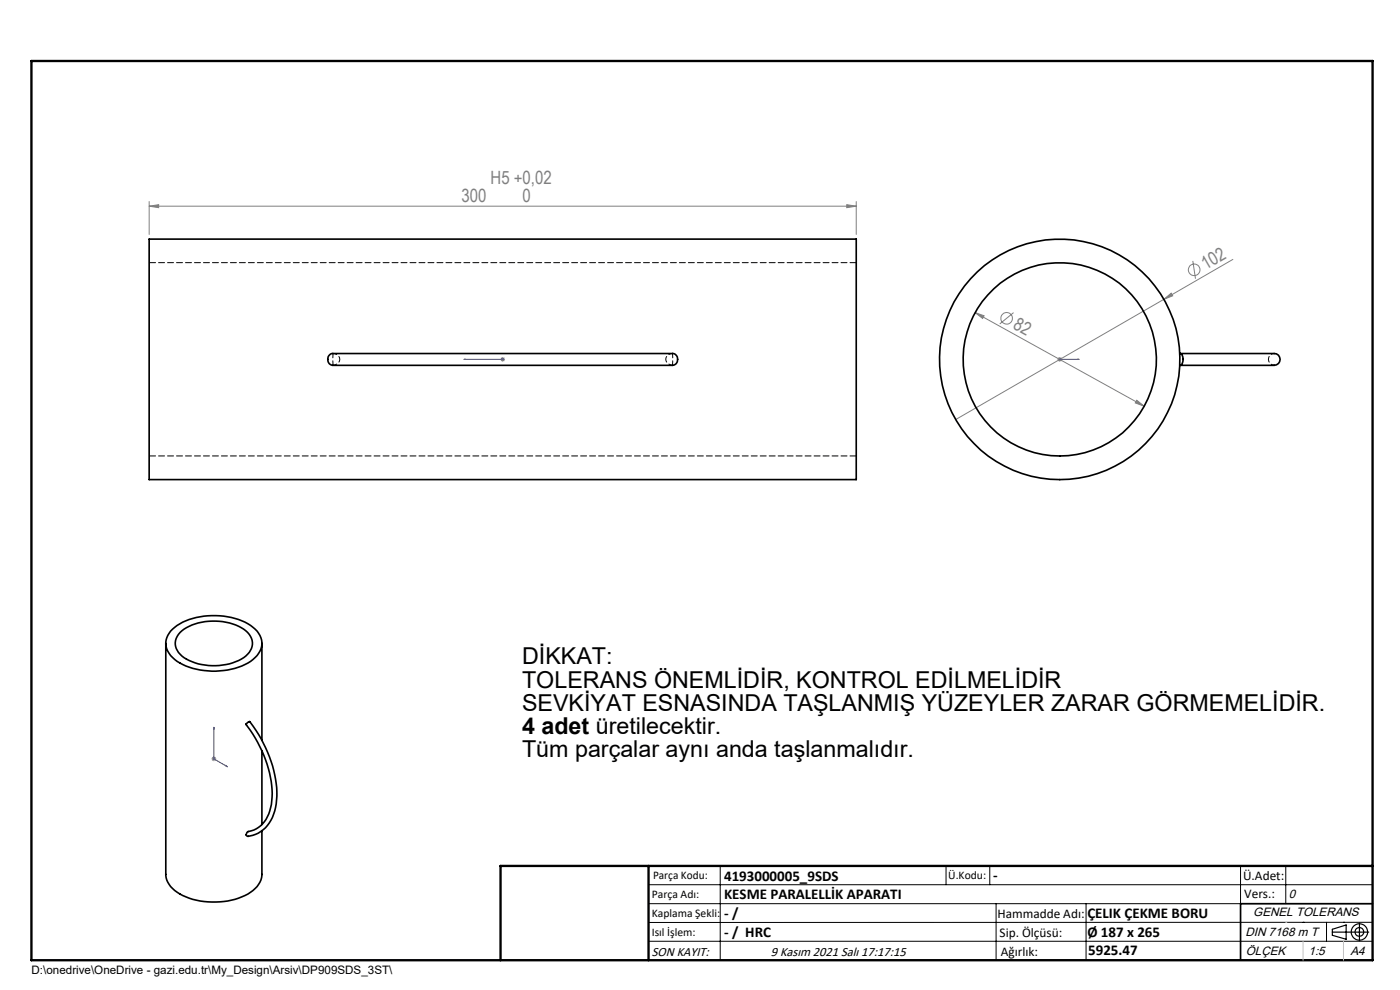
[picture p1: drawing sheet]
<svg xmlns="http://www.w3.org/2000/svg" width="297mm" height="210mm" viewBox="0 0 297 210" stroke-linecap="round" stroke-linejoin="round" font-family="sans-serif">
<g fill="none" stroke="#808080" stroke-width=".21">
<path d="M31.6 43.7l2.1-.3v.7zM31.6 42.7v7M31.6 43.7h150M179.6 43.4l2 .3-2 .4zM181.6 42.7v7M253 55.3l.6 3.8M261.5 55l-14.6 8.5M106.2 76.2h.9M106.3 75.9l.7 .7M106.6 75.7v1M107 75.9l-.7 .7M206.9 66.3l1.9 .7-.3 .5z"/>
<path d="M206.9 66.3l35.8 19.9M215 66.3l-2.9 2.4M224.3 76.2h1M224.5 75.9l.7 .7M224.8 75.7v1M225.2 75.9l-.7 .7M246.9 63.5l1.6-1.3 .3 .6zM246.9 63.5l-44.2 25.5M241.2 84.9l1.5 1.3-1.9-.7zM44.9 161h1M45 160.6l.7 .7M45.4 160.5v1"/>
<path d="M45.7 160.6l-.7 .7"/>
<circle cx="253.3" cy="57.2" r="1.22"/>
<circle cx="213.5" cy="67.5" r="1.24"/>
</g>
<g fill="none" stroke="#000" stroke-width=".25">
<path d="M282.6 197.7h7.8M282.6 197.1l3-.9v3l-3-.8zM288.4 195.8v3.8M106.2 203.7h185"/>
<circle cx="288.4" cy="197.7" r="1.74"/>
<circle cx="288.4" cy="197.7" r=".93"/>
</g>
<path d="M98.4 76.2h.4h-.4M98.4 76.2h8.2M106.5 76.2h.3zM106.6 76.2h.1M224.7 76.2h.2zM224.8 76.2h.1M224.8 76.2h4.1M228.9 76.2h-.4h.4M45.4 154.3v.3l-.1-.1zM45.4 154.3v6.7l2.9 1.7M48 162.4l.3 .3-.3-.1z" fill="none" stroke="#00f" stroke-width=".21"/>
<g fill="none" stroke="#000" stroke-width=".21">
<path d="M137.6 187.7h153.6M137.6 191.7h153.6M137.6 199.7h153.6M152.8 183.7v20M200.7 183.7v4M210 183.7v4M211.3 191.7v12M230.4 191.7v12M263.2 183.7v20M272.8 183.7v8M276.4 195.6h.1M281.4 195.6v4.1"/>
<path d="M285 195.6h.1M291.2 195.6l-153.6 .1"/>
</g>
<path d="M291.2 191.7h-28v12" fill="none" stroke="#000" stroke-width=".35"/>
<path d="M6.7 12.9h284.5v190.8h-284.5zM137.6 183.7v20M291.2 183.7h-185v20" fill="none" stroke="#000" stroke-width=".5"/>
<path d="M276.4 199.7v4M285 199.7v4" fill="none" stroke="#c0c0c0" stroke-width=".21"/>
<path d="M272.8 195.6h.1" fill="none" stroke="#c0c0c0" stroke-width=".25"/>
<g fill="#00f">
<path d="M228.5 76.2h.4zM224.7 76.2h.2z"/>
<path d="M106.5 76.2h.3zM98.4 76.2h.4z"/>
<path d="M48 162.4l.3 .3-.3-.1zM45.4 154.3v.3l-.1-.1z"/>
</g>
<g fill="#808080">
<path d="M246.9 63.5l1.6-1.3 .3 .6z"/>
<path d="M241.2 84.9l-.4 .6 1.9 .7zM206.9 66.3l1.6 1.2 .3-.5z"/>
<path d="M179.6 43.4l2 .3-2 .4zM31.6 43.7l2.1-.3v.7z"/>
</g>
<g fill="none" stroke="#000" stroke-width=".35">
<path d="M31.6 50.7h150v51h-150zM70.6 77.5h72.1M70.6 75h72.1M70.6 75a1.26 1.26 0 0 0-1.1 1.2 1.26 1.26 0 0 0 1.1 1.3M142.7 75a1.26 1.26 0 0 1 1.1 1.2 1.26 1.26 0 0 1-1.1 1.3M250.3 75a1.53 1.53 0 0 1 .4 2.3l-.4 .2M250.3 75h19.3a1.39 1.39 0 0 1 1.6 .4 1.39 1.39 0 0 1 0 1.7l-.9 .4h-20M35.2 136.5v49a5.4 5.4 0 0 0 3.6 4.5 16 16 0 0 0 14.4-.7 4.9 4.9 0 0 0 2.4-3.8v-9.3M36.2 133.9a12.6 12.6 0 0 1 9.6-3.3 11.5 11.5 0 0 1 9.1 3.7 3.9 3.9 0 0 1-1.2 5.6 15.1 15.1 0 0 1-12.8 1.9 7.8 7.8 0 0 1-5.5-4.1 3.8 3.8 0 0 1 .8-3.8zM38.2 134.2a12 12 0 0 1 12.4-1.4 4.1 4.1 0 0 1 2.9 4.3 5.5 5.5 0 0 1-4.1 3.5 12.5 12.5 0 0 1-10.8-1.4 3.2 3.2 0 0 1-.4-5zM55.6 136.5v20.5M52.3 153.4l.6-.3a26 26 0 0 1 5.8 15.8 8.7 8.7 0 0 1-3.9 7.8l-2.2 .7a.45 .45 0 0 1-.4-.3 .45 .45 0 0 1 .2-.5l.2-.2a5.9 5.9 0 0 0 4.8-5 19.6 19.6 0 0 0-2.3-13l-1.4-2.7-1.4-1.9z"/>
<path d="M55.6 159.3v15.6"/>
<circle cx="224.8" cy="76.2" r="20.5"/>
<circle cx="224.8" cy="76.2" r="25.5"/>
</g>
<path d="M270.3 77.5a1.25 1.25 0 0 1-1.2-1.3 1.25 1.25 0 0 1 1.2-1.2" fill="none" stroke="#000" stroke-width=".21" stroke-dasharray="1.3 .6" stroke-dashoffset=".6"/>
<path d="M70.7 75a1.26 1.26 0 0 1 1.4 1.2 1.26 1.26 0 0 1-1.4 1.3M142.7 77.5a1.26 1.26 0 0 1-1.5-1.3 1.26 1.26 0 0 1 1.5-1.2" fill="none" stroke="#000" stroke-width=".21" stroke-dasharray="1.3 .6" stroke-dashoffset=".5"/>
<path d="M70.7 75v2.5M142.7 75v2.5" fill="none" stroke="#000" stroke-width=".21" stroke-dasharray="1.3 .6" stroke-dashoffset=".3"/>
<path d="M181.7 55.7h-150M31.7 96.7h150" fill="none" stroke="#000" stroke-width=".21" stroke-dasharray="1.3 .6" stroke-dashoffset="-.1"/>
<g font-size="4.9">
<text x="110.8" y="140.9">DİKKAT:</text>
<text x="110.8" y="145.9">TOLERANS ÖNEMLİDİR, KONTROL EDİLMELİDİR</text>
<text x="110.8" y="150.8">SEVKİYAT ESNASINDA TAŞLANMIŞ YÜZEYLER ZARAR GÖRMEMELİDİR.</text>
<text x="110.8" y="155.7">4 adet üretilecektir.</text>
<text x="110.8" y="160.7">Tüm parçalar aynı anda taşlanmalıdır.</text>
</g>
<g font-size="3.9" fill="#808080">
<text x="104.1" y="39">H5 +0,02</text>
<text x="97.9" y="42.8">300</text>
<text x="110.9" y="42.8">0</text>
<text x="255.8" y="57.3" transform="rotate(-30 255.8 57.3)">102</text>
<text x="214.7" y="69.7" transform="rotate(29 214.7 69.7)">82</text>
</g>
<g font-size="3.2">
<text x="153.6" y="186.8">4193000005_9SDS</text>
<text x="153.6" y="190.8">KESME PARALELLİK APARATI</text>
<text x="210.7" y="186.6">-</text>
<text x="153.6" y="194.8">- /</text>
<text x="230.7" y="194.8">ÇELIK ÇEKME BORU</text>
<text x="153.6" y="198.8">- / HRC</text>
<text x="230.7" y="198.7">Ø 187 x 265</text>
<text x="230.8" y="202.6">5925.47</text>
</g>
<g font-size="2.8">
<text x="263.7" y="186.7">Ü.Adet:</text>
<text x="263.9" y="190.5">Vers.:</text>
<text x="211.6" y="194.8">Hammadde Adı:</text>
<text x="138.3" y="202.8">SON KAYIT:</text>
<text x="163.5" y="202.8">9 Kasım 2021 Salı 17:17:15</text>
<text x="212.1" y="198.7">Sip. Ölçüsü:</text>
<text x="212.3" y="202.7">Ağırlık:</text>
</g>
<g font-size="2.6">
<text x="273.4" y="190.4">0</text>
<text x="265.9" y="194.4">GENEL TOLERANS</text>
<text x="264.2" y="198.5">DIN 7168 m T</text>
<text x="264.3" y="202.6">ÖLÇEK</text>
<text x="277.6" y="202.6">1:5</text>
<text x="286.5" y="202.6">A4</text>
</g>
<g font-size="2.5">
<text x="138.3" y="190.5">Parça Adı:</text>
<text x="138.5" y="186.5">Parça Kodu:</text>
<text x="201.2" y="186.5">Ü.Kodu:</text>
<text x="138.3" y="194.5">Kaplama Şekli:</text>
<text x="138.3" y="198.6">Isıl İşlem:</text>
<text x="6.7" y="206.7">D:\onedrive\OneDrive - gazi.edu.tr\My_Design\Arsiv\DP909SDS_3ST\</text>
</g>
</svg>
